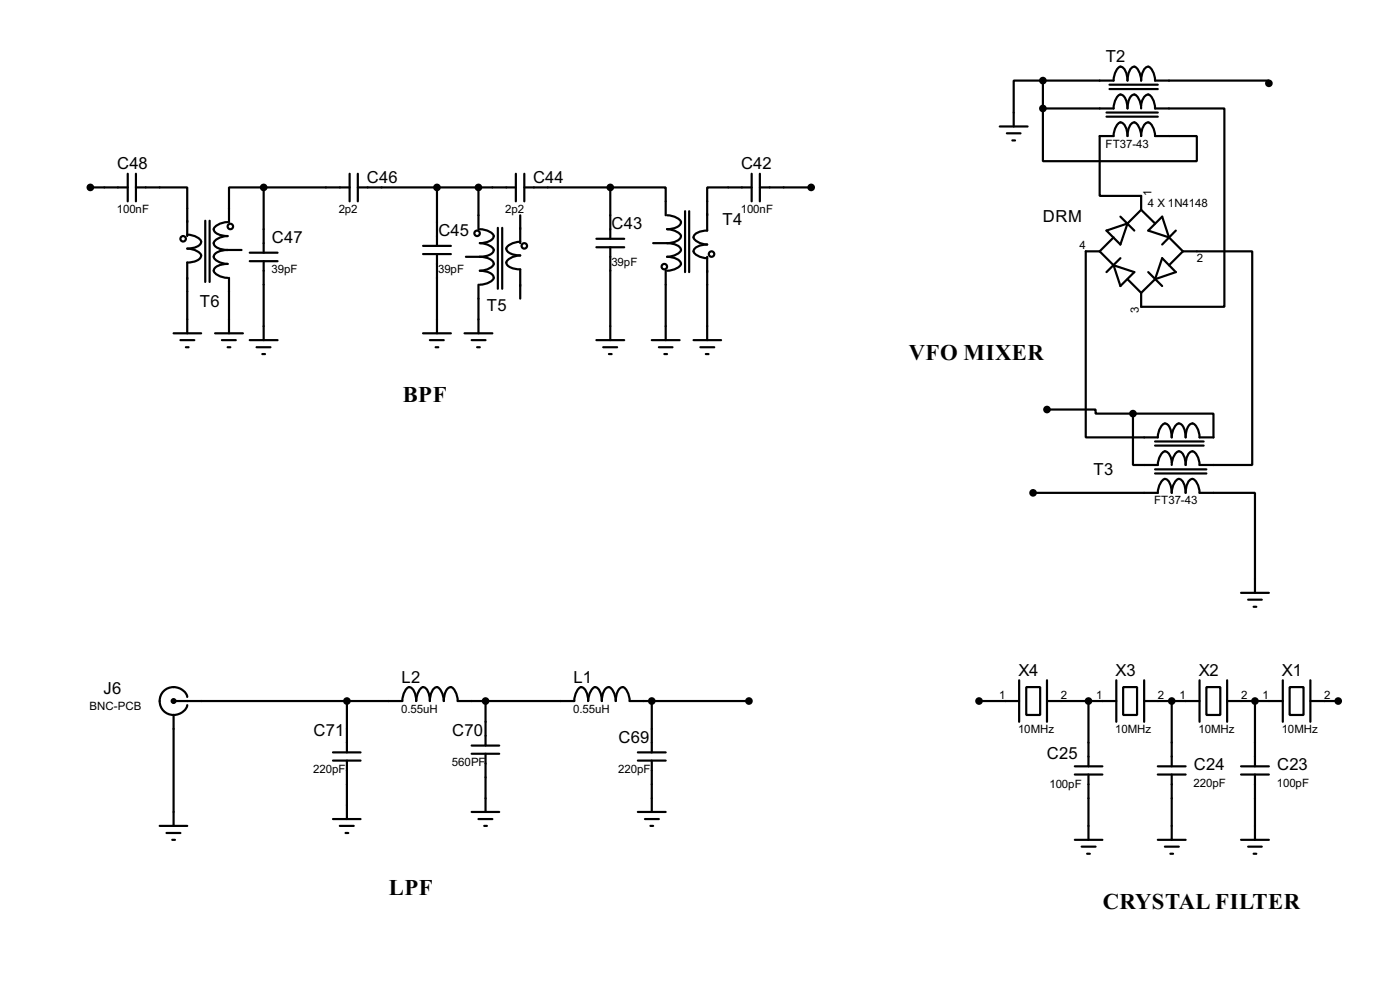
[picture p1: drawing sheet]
<svg xmlns="http://www.w3.org/2000/svg" width="256mm" height="180mm" viewBox="0 0 256 180" stroke-linecap="round" stroke-linejoin="round" font-family="sans-serif">
<g fill="none" stroke="#000" stroke-width=".4">
<path d="M191.1 14.8h-5.4v8.4M191.1 19.9v9.6h28.2v-4.6h-7.7a2.65 2.65 0 0 0-1.2-2.5 2.29 2.29 0 0 0-1.3 2.5 2.65 2.65 0 0 0-1.3-2.5 2.27 2.27 0 0 0-1.2 2.5 2.29 2.29 0 0 0-1.3-2.5 2.65 2.65 0 0 0-1.3 2.5h-2.5v11h7.6v2.5M191.1 14.8h12.9a2.75 2.75 0 0 1 1.3-2.6 2.37 2.37 0 0 1 1.3 2.6 3.3 3.3 0 0 1 .8-2.5l.4-.1a2.75 2.75 0 0 1 1.3 2.6 2.37 2.37 0 0 1 1.3-2.6 2.75 2.75 0 0 1 1.2 2.6h20.9v.5M191.1 19.9h12.9a2.68 2.68 0 0 1 1.3-2.6 2.33 2.33 0 0 1 1.3 2.6 3.2 3.2 0 0 1 .8-2.5 .86 .86 0 0 1 1.2 .7l.4 1.1 .1 .7M191.1 14.8v5.1M203.3 15.5h8.8M203.3 16.3h8.8M209.1 19.4a2.04 2.04 0 0 1 1.3-2.1 2.68 2.68 0 0 1 1.2 2.6h12.7v36.3h-15.2v-2.6M16.6 34.3h6.8M23.4 31.8v5.1M24.9 34.3h9.4v8.9M24.9 31.8v5.1"/>
<path d="M48.3 34.3h-6.3v6.4M48.3 34.3h15.8M48.3 34.3v12M64.1 31.8v5.1M65.6 34.3h28.9M65.6 31.8v5.1M80.1 34.3v10.7M87.7 34.3v7.7M94.5 31.8v5.1M95.3 39.4v5.1M96.1 34.3h15.7M96.1 31.8v5.1"/>
<path d="M111.8 34.3h10.2v5.1M111.8 34.3v9.4M122.2 39.4a2.75 2.75 0 0 1 2.6 1.3 1.5 1.5 0 0 1-1.4 1.1l-1.2 .2a2.75 2.75 0 0 1 2.6 1.2 2.37 2.37 0 0 1-2.6 1.3M125.5 38.7v11.1M126.3 38.7v11.1M137.7 34.3h-8.1v7.9a2.27 2.27 0 0 0-2.5 1.3 2.66 2.66 0 0 0 2.5 1.3 2.27 2.27 0 0 0-2.5 1.2 2.65 2.65 0 0 0 2.5 1.3M137.7 31.8v5.1M139.2 34.3h9.4M139.2 31.8v5.1M183.2 23.2h5.1M184.5 24.4h2.5M185.5 25.7h.5"/>
<path d="M202.7 20.6h9.4M202.7 21.4h9.4M205.3 39.7l2.5 2.5M209.1 38.4l-2.5 2.5M209.1 38.4l2.5 2.5M34.3 43a2.61 2.61 0 0 1 2.6 1.3 1.47 1.47 0 0 1-1.4 1l-1.2 .2a2.68 2.68 0 0 1 2.6 1.3 1.47 1.47 0 0 1-1.4 1.1l-1.2 .2v12.9M37.6 40.4v11.2M38.4 40.4v11.2M41.7 40.7a2.7 2.7 0 0 0-2.5 1.3 1.47 1.47 0 0 0 1.3 1l1.2 .2a2.61 2.61 0 0 0-2.5 1.3 1.47 1.47 0 0 0 1.3 1.1l1.2 .2M41.7 45.8a3.2 3.2 0 0 0-2.5 .8 .9 .9 0 0 0 .7 1.3l1.2 .3 .6 .1a3.2 3.2 0 0 0-2.5 .9 .89 .89 0 0 0 .7 1.2l1.2 .4 .6 .1M41.7 45.8h2.6M42 50.9v10.1"/>
<path d="M45.8 47.8h5.1M45.8 46.3h5.1M48.3 47.8v14.5M77.5 45h5.1M77.5 46.5h5.1M80.1 46.5v14.5M85.4 47h2.5M87.7 52.1v8.9M87.9 42a2.68 2.68 0 0 1 2.6 1.2 2.33 2.33 0 0 1-2.6 1.3 2.68 2.68 0 0 1 2.6 1.3 1.47 1.47 0 0 1-1.4 1l-1.2 .2M87.9 47a2.33 2.33 0 0 1 2.6 1.3 2.68 2.68 0 0 1-2.6 1.3 3.1 3.1 0 0 1 2.5 .9 .88 .88 0 0 1-.7 1.2l-1.2 .3-.6 .1M91.2 41.7v11.2M92 41.7v11.2"/>
<path d="M95.3 44.3a2.68 2.68 0 0 0-2.5 1.2 1.47 1.47 0 0 0 1.3 1.1l1.2 .2a2.7 2.7 0 0 0-2.5 1.3 1.47 1.47 0 0 0 1.3 1l1.2 .2v5.4M109.3 45.3h5.1M109.3 43.7h5.1M111.8 45.3v17M119.7 44.5h2.5M122 49.6v12.7M122.2 44.5a3.3 3.3 0 0 1 2.4 .9l.2 .4a2.75 2.75 0 0 1-2.6 1.2 2.37 2.37 0 0 1 2.6 1.3 2.75 2.75 0 0 1-2.6 1.3M129.6 47v15.3M201.5 46h-2.6v34.1h13.2a2.7 2.7 0 0 1 1.3-2.6 1.47 1.47 0 0 1 1.1 1.3l.2 1.3a2.61 2.61 0 0 1 1.3-2.6 1.47 1.47 0 0 1 1 1.3l.2 1.3a3.2 3.2 0 0 1 .9-2.5 .9 .9 0 0 1 1.2 .7l.4 1.1 .1 .7h2.5v-4.4h-14.7M201.5 46l2.5 2.6M202.7 42.2l3.9-1.3-1.3 3.9zM204 43.5l-2.5 2.5"/>
<path d="M204 48.6l3.8 1.2-2.5 2.6zM205.3 47.3l-2.6 2.5M206.6 51.1l2.5 2.5M210.4 49.8l2.5 2.6M210.4 42.2l2.5-2.5 1.3 3.8zM211.6 51.1l-2.5 2.5M212.9 47.3l2.5 2.5-3.8 1.3zM214.2 43.5l2.5 2.5M215.4 42.2l-2.5 2.6M216.7 46h12.7v39.1h-9.6a2.58 2.58 0 0 0-1.3-2.5 2.27 2.27 0 0 0-1.3 2.5 2.27 2.27 0 0 0-1.2-2.5 2.58 2.58 0 0 0-1.3 2.5M216.7 46l-2.5 2.6M31.8 61h5.1"/>
<path d="M33.1 62.3h2.5M34.1 63.6h.5M39.4 61h5.1M40.7 62.3h2.5M41.7 63.6h.5M45.8 62.3h5.1M47 63.6h2.6M48.1 64.8h.5M77.5 61h5.1M78.8 62.3h2.5M79.8 63.6h.5M85.1 61h5.1"/>
<path d="M86.4 62.3h2.6M87.4 63.6h.5M109.3 62.3h5.1M110.5 63.6h2.6M111.6 64.8h.5M119.4 62.3h5.1M120.7 63.6h2.5M121.7 64.8h.5M127.1 62.3h5M128.3 63.6h2.6M129.3 64.8h.5M191.8 75h8.9v.7h6.9"/>
<path d="M207.6 75.7v9.4h4.5a2.66 2.66 0 0 1 1.3-2.5 1.98 1.98 0 0 1 1.3 2M189.3 90.2h22.8a2.76 2.76 0 0 1 1.3-2.5 1.5 1.5 0 0 1 1.1 1.3l.2 1.2a2.67 2.67 0 0 1 1.3-2.5 1.5 1.5 0 0 1 1 1.3l.2 1.2a3.3 3.3 0 0 1 .9-2.4 .9 .9 0 0 1 1.2 .7l.4 1.1 .1 .6h10.1v18.3M211.6 80.8h8.9M211.6 85.9h9.4M211.6 81.6h8.9M211.6 86.7h9.4M227.4 108.5h5.1M228.7 109.8h2.5M229.7 111.1h.5M31.8 128.3h41.9a2.75 2.75 0 0 1 1.3-2.5 2.37 2.37 0 0 1 1.3 2.5 2.75 2.75 0 0 1 1.2-2.5 1.5 1.5 0 0 1 1.1 1.3l.2 1.2a2.37 2.37 0 0 1 1.3-2.5 2.75 2.75 0 0 1 1.2 2.5 3.2 3.2 0 0 1 .9-2.4l.4-.1a2.75 2.75 0 0 1 1.3 2.5h21.3a2.75 2.75 0 0 1 1.3-2.5 2.37 2.37 0 0 1 1.3 2.5 2.75 2.75 0 0 1 1.2-2.5 1.5 1.5 0 0 1 1.1 1.3l.2 1.2a3.2 3.2 0 0 1 .9-2.4l.4-.1a2.75 2.75 0 0 1 1.2 2.5 3.2 3.2 0 0 1 .9-2.4l.4-.1a2.75 2.75 0 0 1 1.3 2.5h21.8M31.8 130.9v20.3M34.3 127.6a2.58 2.58 0 0 0-2.9-1.9 2.58 2.58 0 0 0-2.1 2.8 2.58 2.58 0 0 0 2.5 2.4"/>
<path d="M34.3 129.1a2.49 2.49 0 0 1-2.5 1.8M61 139.2h5.1M61 137.7h5.1M63.6 128.3v9.4M63.6 139.2v10.7M86.4 138h5.1M86.4 136.5h5.1M89 128.3v8.2M89 138v10.6M116.9 139.2h5.1M116.9 137.7h5.1M119.4 128.3v9.4"/>
<path d="M119.4 139.2v9.4M179.4 128.3h7.3M186.7 124.5v7.6M188 125.8h2.6v5.1h-2.6zM191.8 128.3h12.7M191.8 124.5v7.6M199.4 128.3v12M204.5 124.5v7.6M205.8 125.8h2.5v5.1h-2.5zM209.6 128.3h10.2M209.6 124.5v7.6M214.7 128.3v12"/>
<path d="M219.8 124.5v7.6M221 125.8h2.6v5.1h-2.6zM224.8 128.3h10.2M224.8 124.5v7.6M229.9 128.3v12M235 124.5v7.6M236.3 125.8h2.5v5.1h-2.5zM240.1 128.3h5.1M240.1 124.5v7.6M29.3 151.2h5M30.5 152.5h2.6M31.6 153.7h.5"/>
<path d="M61 149.9h5.1M62.3 151.2h2.5M63.3 152.5h.5M86.4 148.6h5.1M87.7 149.9h2.5M88.7 151.2h.5M116.9 148.6h5.1M118.2 149.9h2.5M119.2 151.2h.5M196.9 140.3h5.1M196.9 141.8h5.1M196.9 153.7h5.1"/>
<path d="M198.2 155h2.5M199.2 156.3h.5M199.4 141.8v11.9M212.1 140.3h5.1M212.1 141.8h5.1M212.1 153.7h5.1M213.4 155h2.6M214.4 156.3h.5M214.7 141.8v11.9M227.4 140.3h5.1M227.4 141.8h5.1M227.4 153.7h5.1"/>
<path d="M228.7 155h2.5M229.7 156.3h.5M229.9 141.8v11.9"/>
<circle cx="33.5" cy="43.7" r=".5"/>
<circle cx="42.2" cy="41.5" r=".5"/>
<circle cx="87.4" cy="42.7" r=".5"/>
<circle cx="96" cy="45" r=".5"/>
<circle cx="121.7" cy="48.8" r=".5"/>
<circle cx="130.3" cy="46.5" r=".5"/>
<circle cx="31.8" cy="128.3" r=".35"/>
</g>
<g fill="#000" stroke="#000" stroke-width=".4">
<circle cx="191" cy="14.8" r=".5"/>
<circle cx="191" cy="19.9" r=".5"/>
<circle cx="232.4" cy="15.3" r=".5"/>
<circle cx="16.5" cy="34.3" r=".5"/>
<circle cx="48.3" cy="34.3" r=".5"/>
<circle cx="80" cy="34.3" r=".5"/>
<circle cx="87.6" cy="34.3" r=".5"/>
<circle cx="111.8" cy="34.3" r=".5"/>
<circle cx="148.6" cy="34.3" r=".5"/>
<circle cx="191.8" cy="75" r=".5"/>
<circle cx="207.5" cy="75.7" r=".5"/>
<circle cx="189.2" cy="90.2" r=".5"/>
<circle cx="63.5" cy="128.3" r=".5"/>
<circle cx="88.9" cy="128.3" r=".5"/>
<circle cx="119.4" cy="128.3" r=".5"/>
<circle cx="137.2" cy="128.3" r=".5"/>
<circle cx="179.3" cy="128.3" r=".5"/>
<circle cx="199.4" cy="128.3" r=".5"/>
<circle cx="214.6" cy="128.3" r=".5"/>
<circle cx="229.9" cy="128.3" r=".5"/>
<circle cx="245.1" cy="128.3" r=".5"/>
</g>
<g font-size="4.6">
<text x="166.5" y="66">VFO MIXER</text>
<text x="73.8" y="73.6">BPF</text>
<text x="71.2" y="163.8">LPF</text>
<text x="202" y="166.3">CRYSTAL FILTER</text>
</g>
<g font-size="3.4">
<text x="202.6" y="11.4">T2</text>
<text x="21.5" y="31">C48</text>
<text x="67.2" y="33.5">C46</text>
<text x="97.7" y="33.5">C44</text>
<text x="135.8" y="31">C42</text>
<text x="112.1" y="42">C43</text>
<text x="132.4" y="41.2">T4</text>
<text x="191.1" y="40.7">DRM</text>
<text x="49.8" y="44.5">C47</text>
<text x="80.3" y="43.2">C45</text>
<text x="36.6" y="56.1">T6</text>
<text x="89.2" y="57">T5</text>
<text x="200.3" y="86.9">T3</text>
<text x="73.6" y="125">L2</text>
<text x="105.1" y="125">L1</text>
<text x="186.6" y="123.7">X4</text>
<text x="204.4" y="123.7">X3</text>
<text x="219.6" y="123.7">X2</text>
<text x="234.9" y="123.7">X1</text>
<text x="19" y="127.1">J6</text>
<text x="57.5" y="134.7">C71</text>
<text x="82.9" y="134.7">C70</text>
<text x="113.3" y="136">C69</text>
<text x="191.8" y="139">C25</text>
<text x="218.7" y="141">C24</text>
<text x="234" y="141">C23</text>
</g>
<g font-size="2.4">
<text x="202.5" y="27.1">FT37-43</text>
<text x="211" y="35.9" transform="rotate(-90 211 35.9)">1</text>
<text x="21.4" y="39">100nF</text>
<text x="62.1" y="39">2p2</text>
<text x="92.6" y="39">2p2</text>
<text x="135.7" y="39">100nF</text>
<text x="210.3" y="37.9">4 X 1N4148</text>
<text x="197.8" y="45.6">4</text>
<text x="219.3" y="47.9">2</text>
<text x="49.8" y="50">39pF</text>
<text x="80.3" y="50">39pF</text>
<text x="112" y="48.7">39pF</text>
<text x="208.7" y="57.3" transform="rotate(-90 208.7 57.3)">3</text>
<text x="211.4" y="92.3">FT37-43</text>
<text x="16.4" y="130">BNC-PCB</text>
<text x="73.5" y="130.4">0.55uH</text>
<text x="105" y="130.4">0.55uH</text>
<text x="183.1" y="127.9">1</text>
<text x="194.4" y="127.9">2</text>
<text x="200.8" y="127.9">1</text>
<text x="212.1" y="127.9">2</text>
<text x="216.1" y="127.9">1</text>
<text x="227.4" y="127.9">2</text>
<text x="231.3" y="127.9">1</text>
<text x="242.6" y="127.9">2</text>
<text x="186.5" y="134.2">10MHz</text>
<text x="204.3" y="134.2">10MHz</text>
<text x="219.6" y="134.2">10MHz</text>
<text x="234.8" y="134.2">10MHz</text>
<text x="57.4" y="141.5">220pF</text>
<text x="82.8" y="140.2">560PF</text>
<text x="113.3" y="141.5">220pF</text>
<text x="218.7" y="144">220pF</text>
<text x="233.9" y="144">100pF</text>
<text x="192.3" y="144.2">100pF</text>
</g>
</svg>
